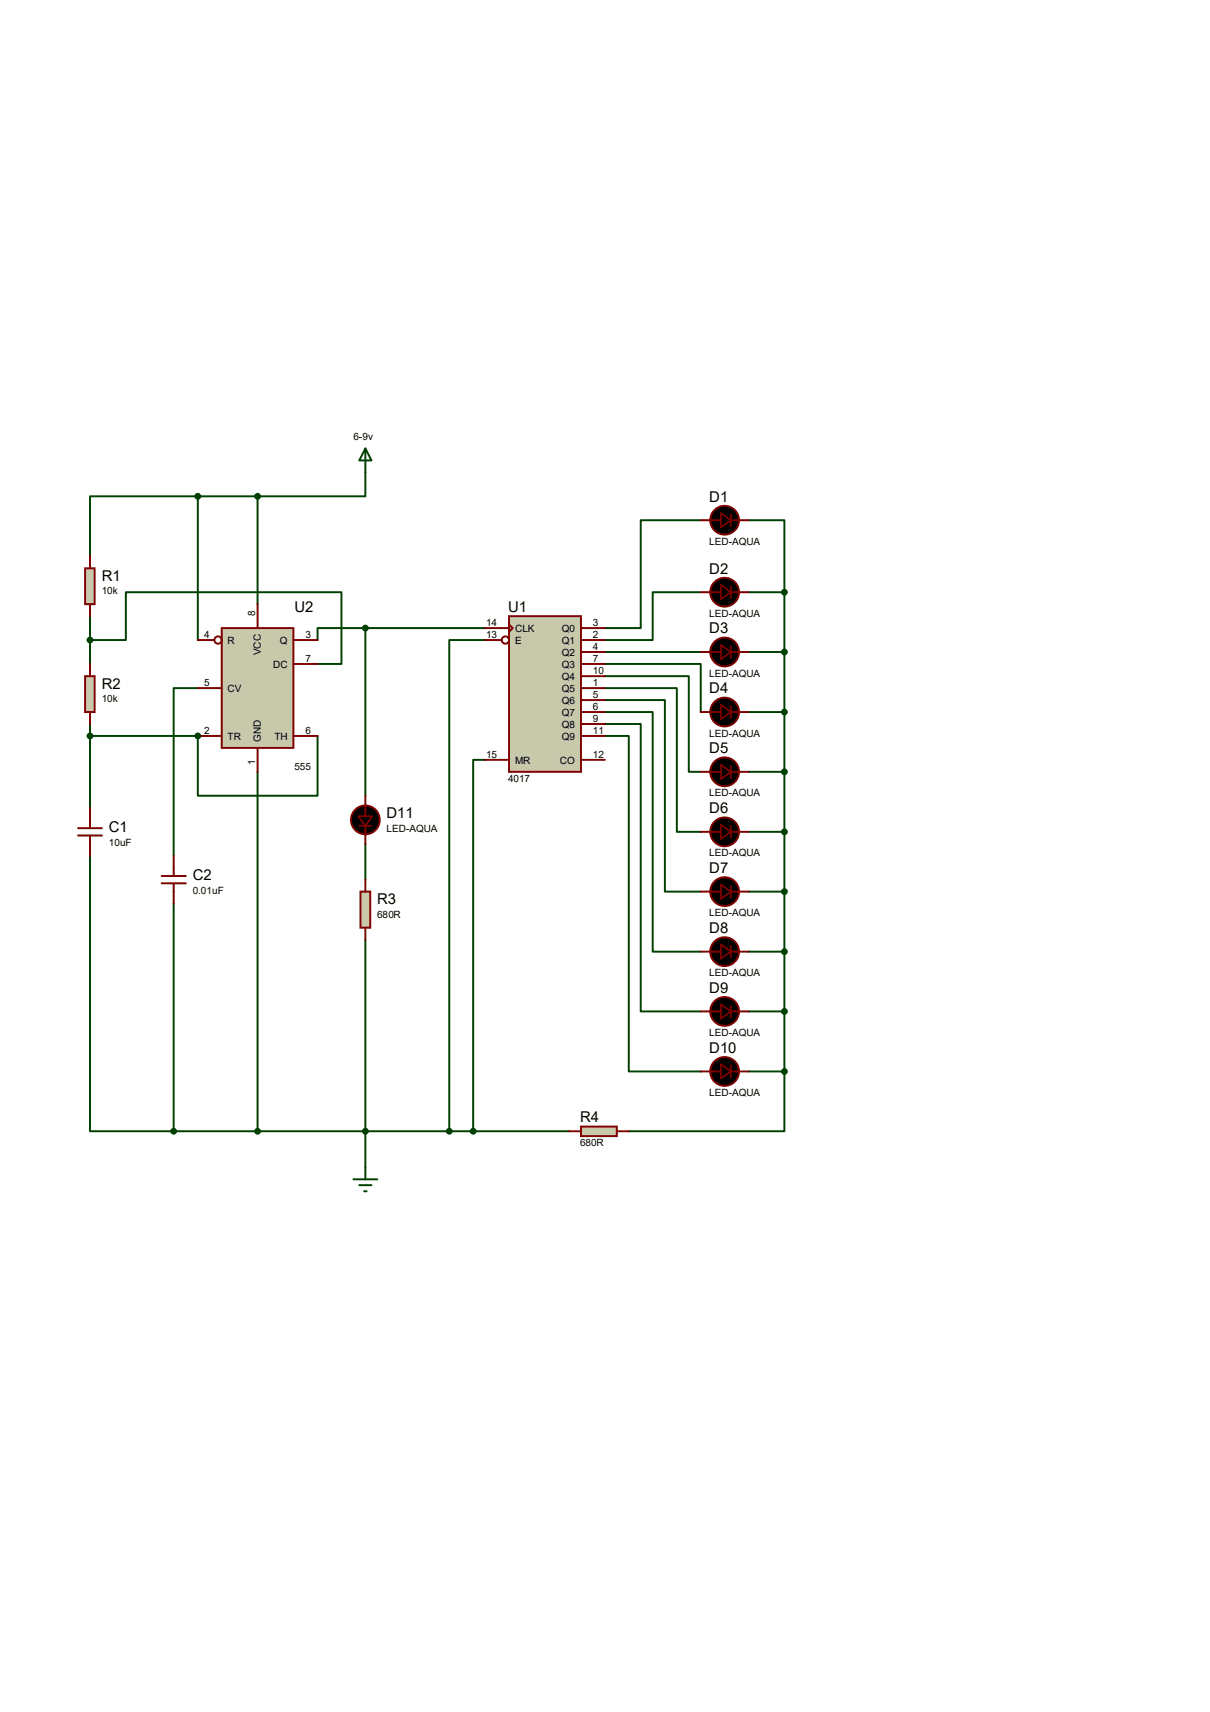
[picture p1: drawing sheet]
<svg xmlns="http://www.w3.org/2000/svg" width="210mm" height="297mm" viewBox="0 0 210 297" stroke-linecap="round" stroke-linejoin="round" font-family="sans-serif">
<g fill="none" stroke="#004000" stroke-width=".34">
<path d="M34.3 86.1h-18.7v10.4M34.3 86.1v24.9M34.3 86.1h10.4M44.7 86.1v18.7M63.4 82v4.1h-18.7M121.6 90.3h-10.4v18.7h-6.2M129.9 90.3h6.2v12.4M15.6 111h6.2v-8.3h37.5v12.5h-4.2M15.6 106.9v8.3M34.3 119.4h-4.2v29.1M63.4 109h-8.3v2M63.4 109v29"/>
<path d="M63.4 109h20.8M84.2 111h-6.2v85.3M105 115.2h16.6v8.3M105 117.3h14.5v16.6h2.1M105 119.4h12.5v24.9h4.1M105 113.1h16.6M121.6 102.7h-8.3v8.3h-8.3M129.9 113.1h6.2M129.9 102.7h6.2M136.1 102.7v83.2M15.6 125.6v14.6M15.6 127.7h18.7"/>
<path d="M44.7 133.9v62.4M84.2 131.8h-2.1v64.5M105 121.5h10.4v33.2h6.2M105 123.5h8.3v41.6h8.3M105 125.6h6.2v49.9h10.4M105 127.7h4.1v58.2h12.5M129.9 133.9h6.2M129.9 123.5h6.2M15.6 148.5v47.8h14.5M30.1 156.8v39.5M63.4 146.4v6.2M129.9 154.7h6.2"/>
<path d="M129.9 144.3h6.2M63.4 163v39.5M129.9 175.5h6.2M129.9 165.1h6.2M30.1 196.3h68.7M129.9 185.9h6.2M136.1 185.9v10.4h-27"/>
</g>
<circle cx="34.3" cy="127.7" r=".17" fill="#004000"/>
<path d="M34.3 127.7v10.3h20.8v-10.3" fill="none" stroke="#004000" stroke-width=".34"/>
<path d="M14.8 98.6h1.6v6.2h-1.6z" fill="#c8c8aa" stroke="#800000" stroke-width=".34"/>
<g fill="none" stroke="#800000" stroke-width=".34">
<path d="M15.6 96.5v2.1M121.6 90.3h3.5M126.8 90.3h3.1M15.6 104.8v2.1M121.6 102.7h3.5M121.6 113.1h3.5M126.8 102.7h3.1M126.8 113.1h3.1M121.6 123.5h3.5M121.6 133.9h3.5M126.8 123.5h3.1M126.8 133.9h3.1"/>
<path d="M121.6 144.3h3.5M121.6 154.7h3.5M126.8 144.3h3.1M126.8 154.7h3.1M121.6 165.1h3.5M121.6 175.5h3.5M126.8 165.1h3.1M126.8 175.5h3.1M121.6 185.9h3.5M126.8 185.9h3.1"/>
</g>
<g fill="#000" stroke="#800000" stroke-width=".34">
<circle cx="125.8" cy="90.3" r="2.5"/>
<circle cx="125.8" cy="102.7" r="2.5"/>
<circle cx="125.8" cy="113.1" r="2.5"/>
<circle cx="125.8" cy="133.9" r="2.5"/>
<circle cx="125.8" cy="123.5" r="2.5"/>
<circle cx="125.8" cy="144.3" r="2.5"/>
<circle cx="125.8" cy="154.7" r="2.5"/>
<circle cx="125.8" cy="175.5" r="2.5"/>
<circle cx="125.8" cy="165.1" r="2.5"/>
<circle cx="125.8" cy="185.9" r="2.5"/>
</g>
<path d="M126.8 89.2v2.1M126.8 101.7v2.1M126.8 112.1v2.1M126.8 122.5v2M126.8 132.9v2.1M126.8 143.3v2M126.8 153.7v2M126.8 164v2.1M126.8 174.5v2M126.8 184.8v2.1" fill="none" stroke="#800000" stroke-width=".3"/>
<path d="M125.1 89l1.7 1.3-1.7 1.2zM125.1 101.5l1.7 1.2-1.7 1.3zM125.1 111.9l1.7 1.2-1.7 1.3zM125.1 122.3l1.7 1.2-1.7 1.3zM125.1 132.7l1.7 1.2-1.7 1.3zM125.1 143l1.7 1.3-1.7 1.2zM125.1 153.5l1.7 1.2-1.7 1.3zM125.1 163.8l1.7 1.3-1.7 1.2zM125.1 174.2l1.7 1.3-1.7 1.2zM125.1 184.6l1.7 1.3-1.7 1.2z" fill="#000" stroke="#800000" stroke-width=".3"/>
<path d="M88.3 106.9h12.5v27h-12.5z" fill="#c8c8aa" stroke="#800000" stroke-width=".34"/>
<g fill="none" stroke="#800000" stroke-width=".34">
<path d="M84.2 109h4.1M84.2 111h2.9M88.3 108.3l.7 .7-.7 .6zM100.8 109h4.2M100.8 111h4.2M100.8 113.1h4.2M100.8 115.2h4.2M100.8 117.3h4.2M100.8 119.4h4.2M84.2 131.8h4.1M100.8 131.8h4.2M100.8 121.5h4.2"/>
<path d="M100.8 123.5h4.2M100.8 125.6h4.2M100.8 127.7h4.2"/>
<circle cx="87.7" cy="111" r=".64"/>
</g>
<path d="M38.5 109h12.4v20.8h-12.4z" fill="#c8c8aa" stroke="#800000" stroke-width=".34"/>
<g fill="none" stroke="#800000" stroke-width=".34">
<path d="M34.3 111h2.9M34.3 119.4h4.2M44.7 104.8v4.2M50.9 111h4.2M50.9 115.2h4.2M34.3 127.7h4.2M44.7 129.8v4.1M50.9 127.7h4.2M63.4 138v3.6M13.5 143.7h4.2M13.5 144.9h4.2M15.6 140.2v3.5"/>
<path d="M15.6 144.9v3.6M63.4 143.3v3.1"/>
<circle cx="37.8" cy="111" r=".64"/>
</g>
<circle cx="63.4" cy="142.2" r="2.5" fill="#000" stroke="#800000" stroke-width=".34"/>
<path d="M62.4 143.3h2.1" fill="none" stroke="#800000" stroke-width=".3"/>
<path d="M62.2 141.6h2.4l-1.2 1.7z" fill="#000" stroke="#800000" stroke-width=".3"/>
<path d="M14.8 117.3h1.6v6.2h-1.6z" fill="#c8c8aa" stroke="#800000" stroke-width=".34"/>
<path d="M15.6 115.2v2.1M15.6 123.5v2.1" fill="none" stroke="#800000" stroke-width=".34"/>
<path d="M62.6 154.7h1.7v6.3h-1.7z" fill="#c8c8aa" stroke="#800000" stroke-width=".34"/>
<path d="M63.4 152.6v2.1M63.4 161v2" fill="none" stroke="#800000" stroke-width=".34"/>
<path d="M100.8 195.5h6.3v1.6h-6.3z" fill="#c8c8aa" stroke="#800000" stroke-width=".34"/>
<path d="M28.1 152h4.2M28.1 153.2h4.2M30.1 148.5v3.5M30.1 153.2v3.6M98.8 196.3h2M107.1 196.3h2" fill="none" stroke="#800000" stroke-width=".34"/>
<path d="M63.4 77.8l1.1 2.1h-2.1zM63.4 77.8v4.2M61.3 204.6h4.2M62.4 205.6h2.1M63.2 206.7h.4M63.4 202.5v2.1" fill="none" stroke="#004000" stroke-width=".34"/>
<g fill="#004000" stroke="#004000" stroke-width=".34">
<circle cx="34.3" cy="86.1" r=".42"/>
<circle cx="44.7" cy="86.1" r=".42"/>
<circle cx="136.1" cy="185.9" r=".42"/>
<circle cx="136.1" cy="175.5" r=".42"/>
<circle cx="136.1" cy="165.1" r=".42"/>
<circle cx="136.1" cy="154.7" r=".42"/>
<circle cx="136.1" cy="144.3" r=".42"/>
<circle cx="136.1" cy="133.9" r=".42"/>
<circle cx="136.1" cy="123.5" r=".42"/>
<circle cx="136.1" cy="113.1" r=".42"/>
<circle cx="136.1" cy="102.7" r=".42"/>
<circle cx="63.4" cy="109" r=".42"/>
<circle cx="63.4" cy="196.3" r=".42"/>
<circle cx="82.1" cy="196.3" r=".42"/>
<circle cx="30.1" cy="196.3" r=".42"/>
<circle cx="44.7" cy="196.3" r=".42"/>
<circle cx="78" cy="196.3" r=".42"/>
<circle cx="15.6" cy="111" r=".42"/>
<circle cx="15.6" cy="127.7" r=".42"/>
<circle cx="34.3" cy="127.7" r=".42"/>
</g>
<g font-size="2.6">
<text x="123.1" y="87">D1</text>
<text x="17.7" y="100.8">R1</text>
<text x="123.1" y="99.5">D2</text>
<text x="51.1" y="106.2">U2</text>
<text x="88.2" y="106.2">U1</text>
<text x="123.1" y="109.9">D3</text>
<text x="17.7" y="119.5">R2</text>
<text x="123.1" y="120.3">D4</text>
<text x="123.1" y="130.7">D5</text>
<text x="67.1" y="141.9">D11</text>
<text x="123.1" y="141.1">D6</text>
<text x="18.9" y="144.4">C1</text>
<text x="33.4" y="152.7">C2</text>
<text x="123.1" y="151.5">D7</text>
<text x="65.4" y="156.8">R3</text>
<text x="123.1" y="161.9">D8</text>
<text x="123.1" y="172.3">D9</text>
<text x="123.1" y="182.7">D10</text>
<text x="100.7" y="194.7">R4</text>
</g>
<g font-size="1.7">
<text x="61.3" y="76.4">6-9v</text>
<text x="123.1" y="94.5">LED-AQUA</text>
<text x="17.7" y="103.1">10k</text>
<text x="44.3" y="106.9" transform="rotate(-90 44.3 106.9)">8</text>
<text x="123.1" y="107">LED-AQUA</text>
<text x="35.4" y="110.7">4</text>
<text x="39.5" y="111.7">R</text>
<text x="45.3" y="113.7" transform="rotate(-90 45.3 113.7)">VCC</text>
<text x="48.6" y="111.7">Q</text>
<text x="53" y="110.7">3</text>
<text x="84.4" y="108.7">14</text>
<text x="84.4" y="110.7">13</text>
<text x="89.4" y="109.6">CLK</text>
<text x="89.4" y="111.7">E</text>
<text x="97.5" y="109.6">Q0</text>
<text x="97.5" y="111.7">Q1</text>
<text x="97.5" y="113.7">Q2</text>
<text x="102.9" y="108.7">3</text>
<text x="102.9" y="110.7">2</text>
<text x="102.9" y="112.8">4</text>
<text x="35.4" y="119.1">5</text>
<text x="47.4" y="115.8">DC</text>
<text x="53" y="114.9">7</text>
<text x="97.5" y="115.8">Q3</text>
<text x="97.5" y="117.9">Q4</text>
<text x="102.9" y="114.9">7</text>
<text x="102.9" y="117">10</text>
<text x="102.9" y="119.1">1</text>
<text x="123.1" y="117.4">LED-AQUA</text>
<text x="17.7" y="121.8">10k</text>
<text x="39.5" y="120">CV</text>
<text x="97.5" y="120">Q5</text>
<text x="97.5" y="122.1">Q6</text>
<text x="97.5" y="124.2">Q7</text>
<text x="102.9" y="121.2">5</text>
<text x="102.9" y="123.2">6</text>
<text x="102.9" y="125.3">9</text>
<text x="35.4" y="127.4">2</text>
<text x="39.5" y="128.3">TR</text>
<text x="45.3" y="128.7" transform="rotate(-90 45.3 128.7)">GND</text>
<text x="47.6" y="128.3">TH</text>
<text x="53" y="127.4">6</text>
<text x="84.4" y="131.5">15</text>
<text x="97.5" y="126.2">Q8</text>
<text x="97.5" y="128.3">Q9</text>
<text x="102.9" y="131.5">12</text>
<text x="102.9" y="127.4">11</text>
<text x="123.1" y="127.8">LED-AQUA</text>
<text x="44.3" y="132.8" transform="rotate(-90 44.3 132.8)">1</text>
<text x="51.1" y="133.6">555</text>
<text x="88.2" y="135.7">4017</text>
<text x="89.4" y="132.5">MR</text>
<text x="97.2" y="132.5">CO</text>
<text x="123.1" y="138.2">LED-AQUA</text>
<text x="18.9" y="146.8">10uF</text>
<text x="67.1" y="144.3">LED-AQUA</text>
<text x="123.1" y="148.6">LED-AQUA</text>
<text x="33.4" y="155.1">0.01uF</text>
<text x="65.4" y="159.3">680R</text>
<text x="123.1" y="159">LED-AQUA</text>
<text x="123.1" y="169.4">LED-AQUA</text>
<text x="123.1" y="179.7">LED-AQUA</text>
<text x="123.1" y="190.2">LED-AQUA</text>
<text x="100.7" y="198.9">680R</text>
</g>
</svg>
